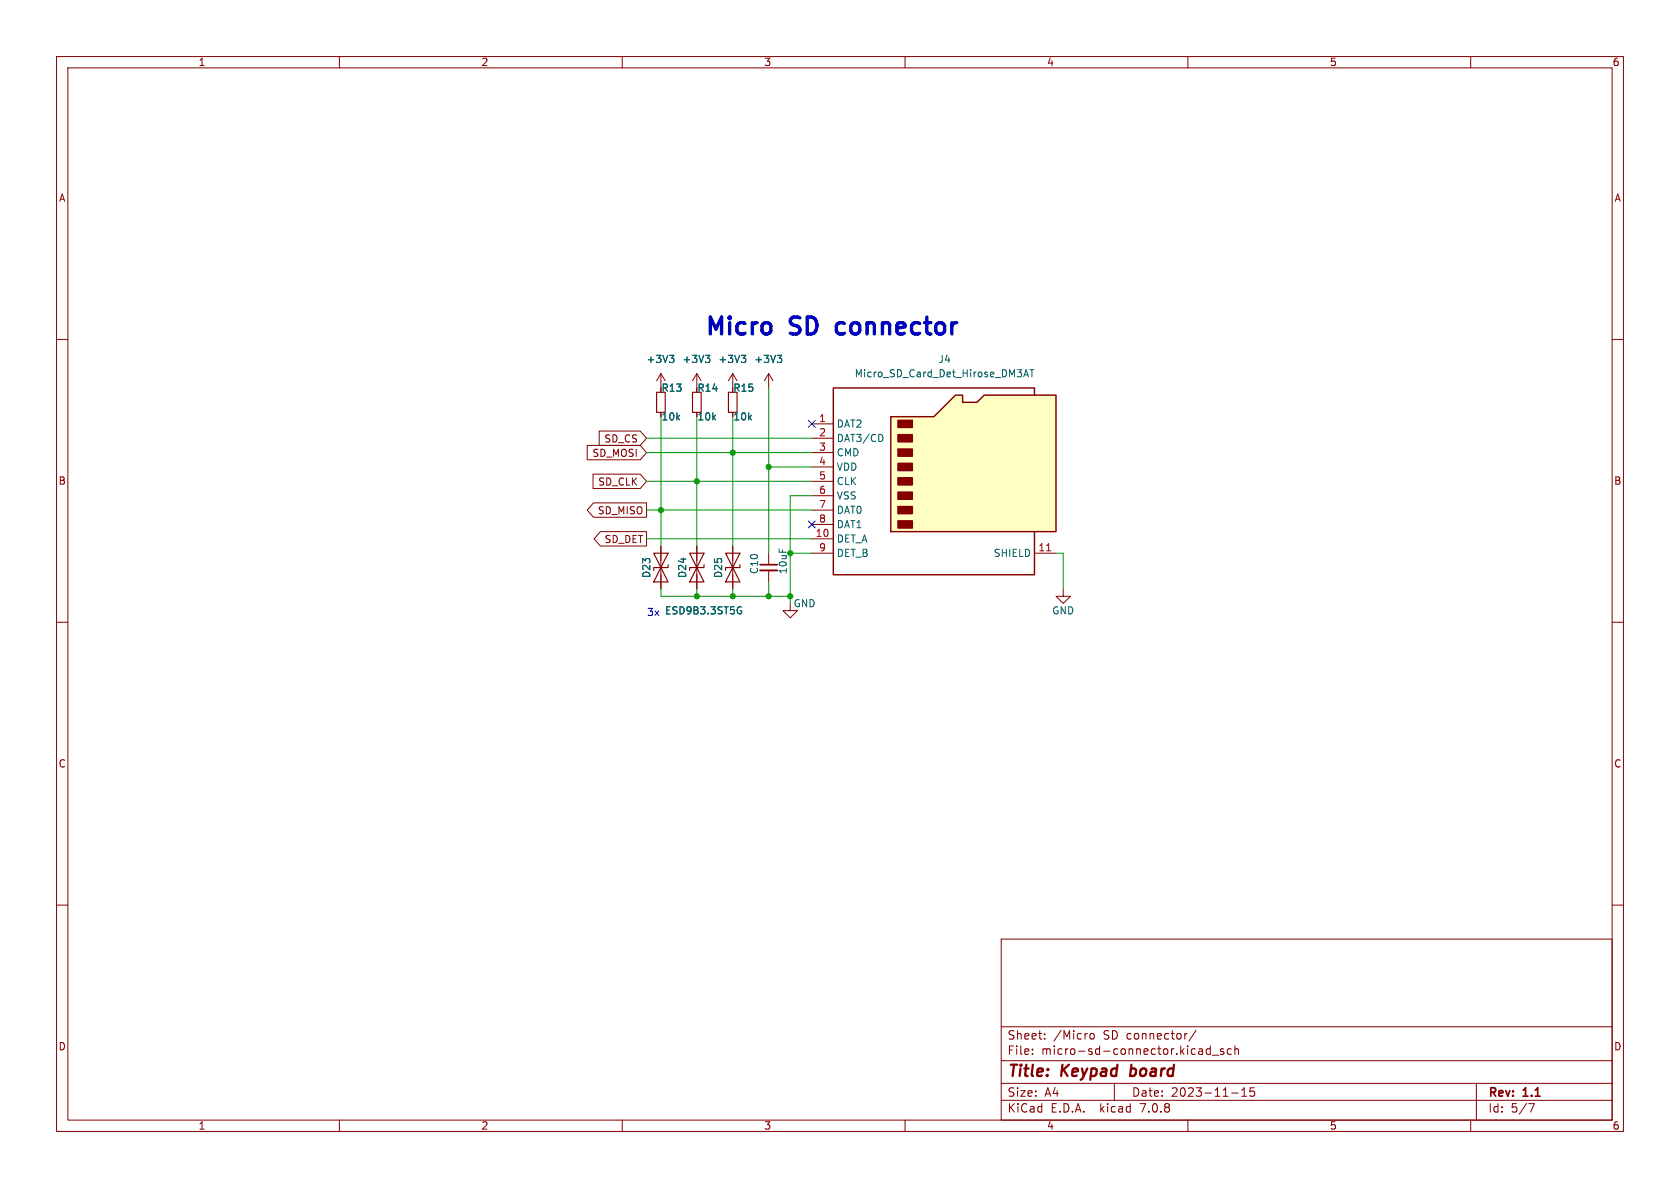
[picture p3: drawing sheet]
<svg xmlns="http://www.w3.org/2000/svg" width="297mm" height="210mm" viewBox="0 0 297 210" stroke-linecap="round" stroke-linejoin="round" font-family="sans-serif">
<g fill="none" stroke="#840000" stroke-width=".18">
<path d="M10 10h277v190h-277zM12 12h273v186h-273zM60 10v2M110 10v2M160 10v2M210 10v2M260 10v2M10 60h2M285 60h2M116.8 66v2.6M116.8 66l-.7 1.3M116.8 66l.8 1.3"/>
<path d="M123.2 66l-.8 1.3M123.2 66v2.6M123.2 66l.8 1.3M129.5 66l-.7 1.3M129.5 66v2.6M129.5 66l.8 1.3M135.9 66l-.8 1.3M135.9 66v2.6M135.9 66l.8 1.3M116.8 96.5v7.6M123.2 96.5v7.6M129.5 96.5v7.6"/>
<path d="M135.9 97.8v2M10 110h2M135.9 100.8v2.1M139.7 106.7v1.3h1.3l-1.3 1.2-1.3-1.2h1.3M188 104.1v1.3h1.2l-1.2 1.3-1.3-1.3h1.3M285 110h2M10 160h2M285 160h2M177 166h108v32h-108zM60 198v2M110 198v2M160 198v2"/>
<path d="M177 194.5h108M177 191.5h108M177 187.5h108M177 181.5h108M182.5 186.3v.1M182.5 185.5v.1M184.7 183.6v.1M184.7 182.8v.1M192.7 182.8l.3-.1 .4 .1 .1 .6-.2 .2-.3 .1-.3-.1zM197 191.5v3M209.7 182.7h.2M210 198v2"/>
<path d="M211.5 182.1l-1.3 2M212.4 185.4l.2 .2v.8M212.6 186.3l-.5 .1M212.6 185.8h-.5M214 185.5l-.5-.1-.3 .3v.4l.2 .2h.6M214 184.9v1.5M214.3 186.5h1.2M216.3 185.5l-.3-.1-.3 .2 .1 .2 .5 .2v.3h-.6M217.7 185.5l-.5-.1-.2 .3v.4l.1 .2h.6M217.7 193.2h1.2M218.3 185.5l.2-.1 .4 .1 .1 .9M218.3 184.9v1.5"/>
<path d="M219.5 193.8h.9M219.5 192.7l.5-.4v1.5M221.7 192.3h-.7v.7l.2-.1h.5l.1 .3-.1 .5-.2 .1-.5-.1M260 198v2M261 191.5v6.5M270.2 195.1h1l-.6 1.5"/>
</g>
<path d="M199.8 190.1l.2 .1M200 188.2l-.2 2" fill="none" stroke="#840000" stroke-width=".4"/>
<path d="M118.4 62.8h.7l-.4 .5M118.9 63.3l.2 .2v.3l-.2 .3M124.7 62.8h.8l-.4 .5M125.2 63.3l.3 .2v.3l-.3 .3M131.1 62.8h.7l-.4 .5M131.6 63.3l.2 .2v.3l-.2 .3M137.4 62.8h.8l-.4 .5M137.9 63.3l.3 .2v.3l-.3 .3M130.7 107.3h.4M130.9 108h.2v.4l-.4 .1" fill="none" stroke="#006464" stroke-width=".18"/>
<path d="M116.1 69.3h1.5v3.6h-1.5zM122.4 69.3h1.6v3.6h-1.6zM128.8 69.3h1.5v3.6h-1.5zM115.6 97.8h2.5l-1.3 2.5zM118.1 99.8v.5h-2.5v.5M121.9 97.8h2.6l-1.3 2.5zM124.5 99.8v.5h-2.6v.5M128.3 97.8h2.5l-1.3 2.5zM130.8 99.8v.5h-2.5v.5M116.8 100.3l1.3 2.6h-2.5zM123.2 100.3l1.3 2.6h-2.6zM129.5 100.3l1.3 2.6h-2.5z" fill="none" stroke="#840000" stroke-width=".2"/>
<path d="M134.4 100.8h3" fill="none" stroke="#840000" stroke-width=".33"/>
<path d="M134.4 99.8h3" fill="none" stroke="#840000" stroke-width=".3"/>
<path d="M157.5 73.7h7.6l3.8-3.8h1.3v1.2h2.5l1.3-1.2h12.7v24.1h-29.2z" fill="#ffffc2"/>
<g fill="#840000" stroke="#840000" stroke-width=".25">
<path d="M158.7 92.1h2.6v1.2h-2.6z"/>
<path d="M158.7 89.5h2.6v1.3h-2.6z"/>
<path d="M158.7 87h2.6v1.3h-2.6z"/>
<path d="M158.7 84.5h2.6v1.2h-2.6z"/>
<path d="M158.7 81.9h2.6v1.3h-2.6z"/>
<path d="M158.7 79.4h2.6v1.2h-2.6z"/>
<path d="M158.7 76.8h2.6v1.3h-2.6z"/>
<path d="M158.7 74.3h2.6v1.3h-2.6z"/>
</g>
<path d="M157.5 73.7h7.6l3.8-3.8h1.3v1.2h2.5l1.3-1.2h12.7v24.1h-29.2zM182.9 69.9v-1.3h-35.6v33h35.6v-7.6" fill="none" stroke="#840000" stroke-width=".25"/>
<g fill="none" stroke="#840000" stroke-width=".18">
<path d="M103.8 78.7h9.4l1.1 1.3-1.1 1.3h-9.4zM105.9 76.2h7.3l1.1 1.3-1.1 1.2h-7.3zM143.5 74.9h3.8M143.5 77.5h3.8M104.8 83.8h8.4l1.1 1.3-1.1 1.3h-8.4zM104.9 88.9h9.4v2.5h-9.4l-1.1-1.2zM106.1 94h8.2v2.5h-8.2l-1.1-1.2zM116.8 96.5v2.6M123.2 96.5v2.6M129.5 96.5v2.6M143.5 95.3h3.8M143.5 97.8h3.8"/>
<path d="M143.5 80h3.8M143.5 82.6h3.8M143.5 85.1h3.8M143.5 87.6h3.8M143.5 90.2h3.8M143.5 92.7h3.8M182.9 97.8h3.8M116.8 101.6v2.5M123.2 101.6v2.5M129.5 101.6v2.5"/>
</g>
<path d="M185 97.4h.8" fill="none" stroke="#a90000" stroke-width=".18"/>
<g fill="none" stroke="#006464" stroke-width=".18">
<path d="M118.4 62.8h.7l-.4 .5M118.9 63.3l.2 .2v.3l-.2 .3M124.7 62.8h.8l-.4 .5M125.2 63.3l.3 .2v.3l-.3 .3M131.1 62.8h.7l-.4 .5M131.6 63.3l.2 .2v.3l-.2 .3M137.4 62.8h.8l-.4 .5M137.9 63.3l.3 .2v.3l-.3 .3M155.9 76.8l.2 .5-.2 .7M181 66.6l.4-1.3 .4 1.3M181.1 66.3h.6M182.1 65.3h.7"/>
<path d="M182.4 65.3v1.3M130.7 107.3h.4M130.9 108h.2v.4l-.4 .1"/>
</g>
<path d="M148 57.3l-.1 .3v.9l.1 .3" fill="none" stroke="#0000c2" stroke-width=".6"/>
<g fill="none" stroke="#009600" stroke-width=".18">
<path d="M114.3 77.5h29.2M116.8 73.7v22.8M123.2 73.7v22.8M129.5 73.7v22.8M135.9 68.6v29.2M114.3 95.3h29.2M114.3 90.2h29.2M114.3 80h29.2M114.3 85.1h29.2M135.9 82.6h7.6M139.7 97.8h3.8M143.5 87.6h-3.8v19.1"/>
<path d="M186.7 97.8h1.3v6.3M116.8 104.1v1.3h22.9M123.2 104.1v1.3M129.5 104.1v1.3M135.9 102.9v2.5"/>
</g>
<path d="M142.9 74.3l1.2 1.2M144.1 74.3l-1.2 1.2M142.9 92.1l1.2 1.2M144.1 92.1l-1.2 1.2" fill="none" stroke="#000084" stroke-width=".18"/>
<g fill="#009600" stroke="#009600" stroke-width=".18">
<circle cx="139.7" cy="105.4" r=".46"/>
<circle cx="135.9" cy="105.4" r=".46"/>
<circle cx="139.7" cy="97.8" r=".46"/>
<circle cx="135.9" cy="82.6" r=".46"/>
<circle cx="129.5" cy="105.4" r=".46"/>
<circle cx="123.2" cy="85.1" r=".46"/>
<circle cx="129.5" cy="80" r=".46"/>
<circle cx="116.8" cy="90.2" r=".46"/>
<circle cx="123.2" cy="105.4" r=".46"/>
</g>
<g font-size="4.2" fill="#0000c2">
<text x="124.5" y="59.4">Micro</text>
<text x="139.9" y="59.4">SD</text>
<text x="149.3" y="59.4">connector</text>
</g>
<g font-size="2.8" fill="#840000">
<text x="178" y="190.9">Title:</text>
<text x="187.7" y="190.9">Keypad</text>
<text x="200.6" y="190.9">board</text>
</g>
<g font-size="2.1" fill="#840000">
<text x="178" y="184">Sheet:</text>
<text x="186.2" y="184">/Micro</text>
<text x="195.1" y="184">SD connector/</text>
<text x="178" y="186.7">File:</text>
<text x="184.1" y="186.7">micro-sd-connector.kicad_sch</text>
<text x="178" y="196.9">KiCad</text>
<text x="178" y="194.1">Size:</text>
<text x="184.7" y="194.1">A4</text>
<text x="185.7" y="196.9">E.D.A.</text>
<text x="194.6" y="196.9">kicad</text>
<text x="200" y="194.1">Date:</text>
<text x="201.8" y="196.9">7.0.8</text>
<text x="207" y="194.1">2023-11-15</text>
<text x="263" y="194.3">Rev:</text>
<text x="263" y="196.9">Id:</text>
<text x="267.1" y="196.9">5/7</text>
<text x="269.4" y="194.3">1.1</text>
</g>
<g font-size="1.8" fill="#840000">
<text x="35" y="11.9">1</text>
<text x="85" y="11.9">2</text>
<text x="135" y="11.9">3</text>
<text x="185" y="11.9">4</text>
<text x="235" y="11.9">5</text>
<text x="285" y="11.9">6</text>
<text x="10.3" y="35.9">A</text>
<text x="285.3" y="35.9">A</text>
<text x="116.8" y="69.4">R13</text>
<text x="123.2" y="69.4">R14</text>
<text x="129.5" y="69.4">R15</text>
<text x="116.8" y="74.5">10k</text>
<text x="123.2" y="74.5">10k</text>
<text x="129.5" y="74.5">10k</text>
<text x="104.6" y="81">SD_MOSI</text>
<text x="106.7" y="78.4">SD_CS</text>
<text x="10.3" y="85.9">B</text>
<text x="105.7" y="86">SD_CLK</text>
<text x="285.3" y="85.9">B</text>
<text x="105.6" y="91.1">SD_MISO</text>
<text x="106.8" y="96.2">SD_DET</text>
<text x="10.3" y="135.9">C</text>
<text x="285.3" y="135.9">C</text>
<text x="10.3" y="185.9">D</text>
<text x="285.3" y="185.9">D</text>
<text x="35" y="199.9">1</text>
<text x="85" y="199.9">2</text>
<text x="135" y="199.9">3</text>
<text x="185" y="199.9">4</text>
<text x="235" y="199.9">5</text>
<text x="285" y="199.9">6</text>
</g>
<g font-size="1.8" fill="#006464">
<text x="114.2" y="64.4">+3V3</text>
<text x="120.5" y="64.4">+3V3</text>
<text x="126.9" y="64.4">+3V3</text>
<text x="133.2" y="64.4">+3V3</text>
<text x="165.8" y="64.4">J4</text>
<text x="151" y="66.9">Micro_SD_Card_Det_Hirose_DM3AT</text>
<text x="147.8" y="75.8">DAT2</text>
<text x="147.8" y="78.3">DAT3/CD</text>
<text x="147.8" y="80.9">CMD</text>
<text x="147.8" y="83.4">VDD</text>
<text x="147.8" y="86">CLK</text>
<text x="147.8" y="88.5">VSS</text>
<text x="147.8" y="91">DAT0</text>
<text x="147.8" y="93.6">DAT1</text>
<text x="134.2" y="101.6" transform="rotate(-90 134.2 101.6)">C10</text>
<text x="139.3" y="101.6" transform="rotate(-90 139.3 101.6)">10uF</text>
<text x="147.8" y="96.1">DET_A</text>
<text x="147.8" y="98.7">DET_B</text>
<text x="175.6" y="98.7">SHIELD</text>
<text x="115.2" y="102.3" transform="rotate(-90 115.2 102.3)">D23</text>
<text x="121.5" y="102.3" transform="rotate(-90 121.5 102.3)">D24</text>
<text x="127.9" y="102.3" transform="rotate(-90 127.9 102.3)">D25</text>
<text x="140.2" y="107.5">GND</text>
<text x="117.5" y="108.8">ESD9B3.3ST5G</text>
<text x="185.9" y="108.8">GND</text>
</g>
<g font-size="1.8" fill="#a90000">
<text x="144.7" y="74.7">1</text>
<text x="144.7" y="77.2">2</text>
<text x="144.7" y="79.8">3</text>
<text x="144.7" y="82.3">4</text>
<text x="144.7" y="84.8">5</text>
<text x="144.7" y="87.4">6</text>
<text x="144.7" y="89.9">7</text>
<text x="144.1" y="95">10</text>
<text x="144.7" y="92.5">8</text>
<text x="144.7" y="97.5">9</text>
<text x="183.5" y="97.5">11</text>
</g>
<text font-size="1.8" fill="#0000c2" x="114.3" y="109">3x</text>
</svg>
